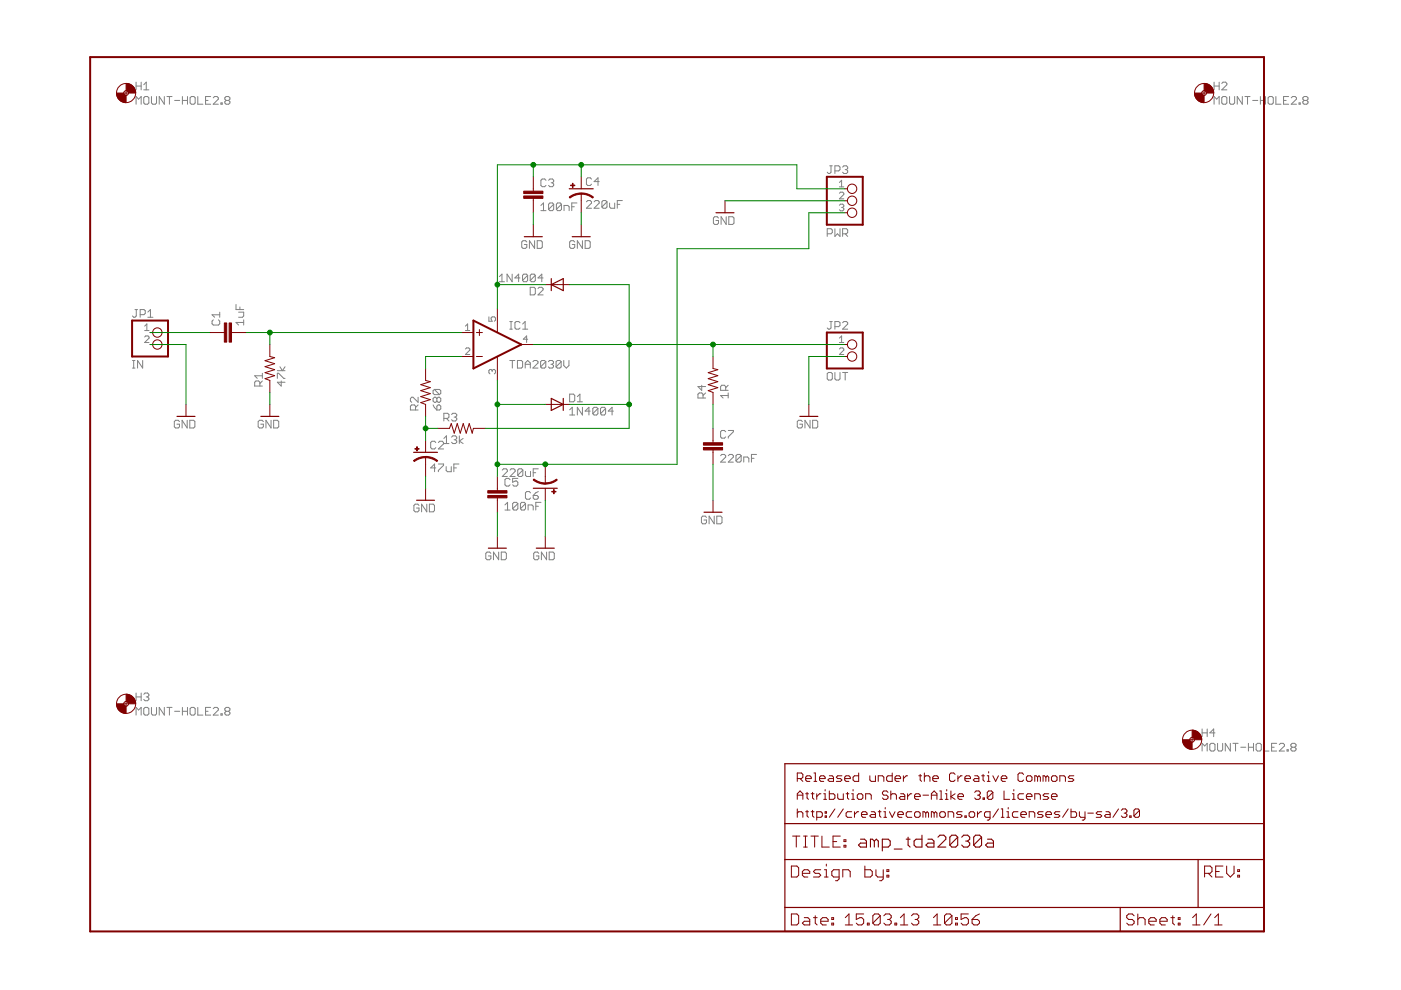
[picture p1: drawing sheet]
<?xml version="1.0" encoding="utf-8"?>
<!DOCTYPE eagle SYSTEM "eagle.dtd">
<!--
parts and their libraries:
SparkFun-Aesthetics: Licensing: CC v3.0 Share-Alike You are welcome to use this library for commercial purposes.
-->
<eagle version="6.4">
<drawing>
<settings>
<setting alwaysvectorfont="yes"/>
<setting verticaltext="up"/>
</settings>
<grid distance="0.1" unitdist="inch" unit="inch" style="lines" multiple="1" display="no" altdistance="0.01" altunitdist="inch" altunit="inch"/>
<schematic xreflabel="%F%N/%S.%C%R" xrefpart="/%S.%C%R">
<libraries>
<library name="SparkFun-Aesthetics">
<symbols>
<symbol name="LETTER_L">
<wire x1="0" y1="185.42" x2="248.92" y2="185.42" width="0.4064" layer="94"/>
<wire x1="248.92" y1="185.42" x2="248.92" y2="0" width="0.4064" layer="94"/>
<wire x1="0" y1="185.42" x2="0" y2="0" width="0.4064" layer="94"/>
<wire x1="0" y1="0" x2="248.92" y2="0" width="0.4064" layer="94"/>
</symbol>
<symbol name="DOCFIELD">
<wire x1="0" y1="0" x2="71.12" y2="0" width="0.254" layer="94"/>
<wire x1="101.6" y1="15.24" x2="87.63" y2="15.24" width="0.254" layer="94"/>
<wire x1="0" y1="0" x2="0" y2="5.08" width="0.254" layer="94"/>
<wire x1="0" y1="5.08" x2="71.12" y2="5.08" width="0.254" layer="94"/>
<wire x1="0" y1="5.08" x2="0" y2="15.24" width="0.254" layer="94"/>
<wire x1="101.6" y1="15.24" x2="101.6" y2="5.08" width="0.254" layer="94"/>
<wire x1="71.12" y1="5.08" x2="71.12" y2="0" width="0.254" layer="94"/>
<wire x1="71.12" y1="5.08" x2="87.63" y2="5.08" width="0.254" layer="94"/>
<wire x1="71.12" y1="0" x2="101.6" y2="0" width="0.254" layer="94"/>
<wire x1="87.63" y1="15.24" x2="87.63" y2="5.08" width="0.254" layer="94"/>
<wire x1="87.63" y1="15.24" x2="0" y2="15.24" width="0.254" layer="94"/>
<wire x1="87.63" y1="5.08" x2="101.6" y2="5.08" width="0.254" layer="94"/>
<wire x1="101.6" y1="5.08" x2="101.6" y2="0" width="0.254" layer="94"/>
<wire x1="0" y1="15.24" x2="0" y2="22.86" width="0.254" layer="94"/>
<wire x1="101.6" y1="35.56" x2="0" y2="35.56" width="0.254" layer="94"/>
<wire x1="101.6" y1="35.56" x2="101.6" y2="22.86" width="0.254" layer="94"/>
<wire x1="0" y1="22.86" x2="101.6" y2="22.86" width="0.254" layer="94"/>
<wire x1="0" y1="22.86" x2="0" y2="35.56" width="0.254" layer="94"/>
<wire x1="101.6" y1="22.86" x2="101.6" y2="15.24" width="0.254" layer="94"/>
<text x="1.27" y="1.27" size="2.54" layer="94" font="vector">Date:</text>
<text x="12.7" y="1.27" size="2.54" layer="94" font="vector">&gt;LAST_DATE_TIME</text>
<text x="72.39" y="1.27" size="2.54" layer="94" font="vector">Sheet:</text>
<text x="86.36" y="1.27" size="2.54" layer="94" font="vector">&gt;SHEET</text>
<text x="88.9" y="11.43" size="2.54" layer="94" font="vector">REV:</text>
<text x="1.524" y="17.78" size="2.54" layer="94" font="vector">TITLE:</text>
<text x="15.494" y="17.78" size="2.7432" layer="94" font="vector">&gt;DRAWING_NAME</text>
<text x="2.54" y="31.75" size="1.9304" layer="94">Released under the Creative Commons</text>
<text x="2.54" y="27.94" size="1.9304" layer="94">Attribution Share-Alike 3.0 License</text>
<text x="2.54" y="24.13" size="1.9304" layer="94">http://creativecommons.org/licenses/by-sa/3.0</text>
<text x="1.27" y="11.43" size="2.54" layer="94">Design by:</text>
</symbol>
<symbol name="DGND">
<wire x1="-1.905" y1="0" x2="1.905" y2="0" width="0.254" layer="94"/>
<text x="-2.54" y="-2.54" size="1.778" layer="96">&gt;VALUE</text>
<pin name="GND" x="0" y="2.54" visible="off" length="short" direction="sup" rot="R270"/>
</symbol>
</symbols>
<devicesets>
<deviceset name="FRAME-LETTER" prefix="FRAME">
<gates>
<gate name="G$1" symbol="LETTER_L" x="0" y="0"/>
<gate name="G$2" symbol="DOCFIELD" x="147.32" y="0" addlevel="must"/>
</gates>
<devices>
<device name="" package="CREATIVE_COMMONS">
<technologies>
<technology name=""/>
</technologies>
</device>
</devices>
</deviceset>
<deviceset name="GND" prefix="GND">
<gates>
<gate name="1" symbol="DGND" x="0" y="0"/>
</gates>
<devices>
<device name="">
<technologies>
<technology name=""/>
</technologies>
</device>
</devices>
</deviceset>
</devicesets>
</library>
<library name="linear">
<symbols>
<symbol name="OPAMP+GN">
<wire x1="-5.08" y1="5.08" x2="-5.08" y2="-5.08" width="0.4064" layer="94"/>
<wire x1="-5.08" y1="-5.08" x2="5.08" y2="0" width="0.4064" layer="94"/>
<wire x1="5.08" y1="0" x2="-5.08" y2="5.08" width="0.4064" layer="94"/>
<wire x1="-3.81" y1="3.175" x2="-3.81" y2="1.905" width="0.1524" layer="94"/>
<wire x1="-4.445" y1="2.54" x2="-3.175" y2="2.54" width="0.1524" layer="94"/>
<wire x1="-4.445" y1="-2.54" x2="-3.175" y2="-2.54" width="0.1524" layer="94"/>
<text x="2.54" y="3.175" size="1.778" layer="95">&gt;NAME</text>
<text x="2.54" y="-5.08" size="1.778" layer="96">&gt;VALUE</text>
<text x="1.27" y="3.175" size="0.8128" layer="93" rot="R90">V+</text>
<text x="1.27" y="-5.715" size="0.8128" layer="93" rot="R90">GND</text>
<pin name="-IN" x="-7.62" y="-2.54" visible="pad" length="short" direction="in"/>
<pin name="+IN" x="-7.62" y="2.54" visible="pad" length="short" direction="in"/>
<pin name="OUT" x="7.62" y="0" visible="pad" length="short" direction="out" rot="R180"/>
<pin name="V+" x="0" y="7.62" visible="pad" length="middle" direction="pwr" rot="R270"/>
<pin name="GND" x="0" y="-7.62" visible="pad" length="middle" direction="pwr" rot="R90"/>
</symbol>
</symbols>
<devicesets>
<deviceset name="TDA2030" prefix="IC">
<gates>
<gate name="A" symbol="OPAMP+GN" x="5.08" y="0"/>
</gates>
<devices>
<device name="V" package="CB360">
<connects>
<connect gate="A" pin="+IN" pad="1"/>
<connect gate="A" pin="-IN" pad="2"/>
<connect gate="A" pin="GND" pad="3"/>
<connect gate="A" pin="OUT" pad="4"/>
<connect gate="A" pin="V+" pad="5"/>
</connects>
<technologies>
<technology name=""/>
</technologies>
</device>
</devices>
</deviceset>
</devicesets>
</library>
<library name="SparkFun-Capacitors">
<symbols>
<symbol name="CAP">
<wire x1="0" y1="2.54" x2="0" y2="2.032" width="0.1524" layer="94"/>
<wire x1="0" y1="0" x2="0" y2="0.508" width="0.1524" layer="94"/>
<text x="1.524" y="2.921" size="1.778" layer="95">&gt;NAME</text>
<text x="1.524" y="-2.159" size="1.778" layer="96">&gt;VALUE</text>
<rectangle x1="-2.032" y1="0.508" x2="2.032" y2="1.016" layer="94"/>
<rectangle x1="-2.032" y1="1.524" x2="2.032" y2="2.032" layer="94"/>
<pin name="1" x="0" y="5.08" visible="off" length="short" direction="pas" swaplevel="1" rot="R270"/>
<pin name="2" x="0" y="-2.54" visible="off" length="short" direction="pas" swaplevel="1" rot="R90"/>
</symbol>
<symbol name="CAP_POL">
<wire x1="-2.54" y1="0" x2="2.54" y2="0" width="0.254" layer="94"/>
<wire x1="0" y1="-1.016" x2="0" y2="-2.54" width="0.1524" layer="94"/>
<wire x1="0" y1="-1" x2="2.4892" y2="-1.8542" width="0.254" layer="94" curve="-37.878202" cap="flat"/>
<wire x1="-2.4669" y1="-1.8504" x2="0" y2="-1.0161" width="0.254" layer="94" curve="-37.376341" cap="flat"/>
<text x="1.016" y="0.635" size="1.778" layer="95">&gt;NAME</text>
<text x="1.016" y="-4.191" size="1.778" layer="96">&gt;VALUE</text>
<rectangle x1="-2.253" y1="0.668" x2="-1.364" y2="0.795" layer="94"/>
<rectangle x1="-1.872" y1="0.287" x2="-1.745" y2="1.176" layer="94"/>
<pin name="+" x="0" y="2.54" visible="off" length="short" direction="pas" swaplevel="1" rot="R270"/>
<pin name="-" x="0" y="-5.08" visible="off" length="short" direction="pas" swaplevel="1" rot="R90"/>
</symbol>
</symbols>
<devicesets>
<deviceset name="CAP" prefix="C" uservalue="yes">
<gates>
<gate name="G$1" symbol="CAP" x="0" y="0"/>
</gates>
<devices>
<device name="PTH" package="CAP-PTH-SMALL">
<connects>
<connect gate="G$1" pin="1" pad="1"/>
<connect gate="G$1" pin="2" pad="2"/>
</connects>
<technologies>
<technology name=""/>
</technologies>
</device>
<device name="PTH2" package="CAP-PTH-SMALL2">
<connects>
<connect gate="G$1" pin="1" pad="1"/>
<connect gate="G$1" pin="2" pad="2"/>
</connects>
<technologies>
<technology name=""/>
</technologies>
</device>
<device name="0805" package="0805">
<connects>
<connect gate="G$1" pin="1" pad="1"/>
<connect gate="G$1" pin="2" pad="2"/>
</connects>
<technologies>
<technology name=""/>
</technologies>
</device>
<device name="PTH3" package="CAP-PTH-LARGE">
<connects>
<connect gate="G$1" pin="1" pad="1"/>
<connect gate="G$1" pin="2" pad="2"/>
</connects>
<technologies>
<technology name=""/>
</technologies>
</device>
<device name="SMD" package="GRM43D">
<connects>
<connect gate="G$1" pin="1" pad="A"/>
<connect gate="G$1" pin="2" pad="C"/>
</connects>
<technologies>
<technology name=""/>
</technologies>
</device>
<device name="0603-CAP" package="0603-CAP">
<connects>
<connect gate="G$1" pin="1" pad="1"/>
<connect gate="G$1" pin="2" pad="2"/>
</connects>
<technologies>
<technology name=""/>
</technologies>
</device>
<device name="0402-CAP" package="0402-CAP">
<connects>
<connect gate="G$1" pin="1" pad="1"/>
<connect gate="G$1" pin="2" pad="2"/>
</connects>
<technologies>
<technology name=""/>
</technologies>
</device>
<device name="PTH1" package="CAP-PTH-5MM">
<connects>
<connect gate="G$1" pin="1" pad="1"/>
<connect gate="G$1" pin="2" pad="2"/>
</connects>
<technologies>
<technology name=""/>
</technologies>
</device>
<device name="_" package="AXIAL-5MM">
<connects>
<connect gate="G$1" pin="1" pad="P$1"/>
<connect gate="G$1" pin="2" pad="P$2"/>
</connects>
<technologies>
<technology name=""/>
</technologies>
</device>
<device name="1210" package="1210">
<connects>
<connect gate="G$1" pin="1" pad="1"/>
<connect gate="G$1" pin="2" pad="2"/>
</connects>
<technologies>
<technology name=""/>
</technologies>
</device>
<device name="1206" package="1206">
<connects>
<connect gate="G$1" pin="1" pad="1"/>
<connect gate="G$1" pin="2" pad="2"/>
</connects>
<technologies>
<technology name=""/>
</technologies>
</device>
<device name="ASMD" package="CTZ3">
<connects>
<connect gate="G$1" pin="1" pad="+"/>
<connect gate="G$1" pin="2" pad="-"/>
</connects>
<technologies>
<technology name=""/>
</technologies>
</device>
<device name="KIT" package="CAP-PTH-SMALL-KIT">
<connects>
<connect gate="G$1" pin="1" pad="1"/>
<connect gate="G$1" pin="2" pad="2"/>
</connects>
<technologies>
<technology name=""/>
</technologies>
</device>
<device name="EZ" package="CAP-PTH-SMALLEZ">
<connects>
<connect gate="G$1" pin="1" pad="1"/>
<connect gate="G$1" pin="2" pad="2"/>
</connects>
<technologies>
<technology name=""/>
</technologies>
</device>
</devices>
</deviceset>
<deviceset name="CAP_POL" prefix="C" uservalue="yes">
<gates>
<gate name="G$1" symbol="CAP_POL" x="0" y="0"/>
</gates>
<devices>
<device name="1206" package="EIA3216">
<connects>
<connect gate="G$1" pin="+" pad="A"/>
<connect gate="G$1" pin="-" pad="C"/>
</connects>
<technologies>
<technology name=""/>
</technologies>
</device>
<device name="3528" package="EIA3528">
<connects>
<connect gate="G$1" pin="+" pad="A"/>
<connect gate="G$1" pin="-" pad="C"/>
</connects>
<technologies>
<technology name=""/>
</technologies>
</device>
<device name="PTH1" package="CPOL-RADIAL-100UF-25V">
<connects>
<connect gate="G$1" pin="+" pad="1"/>
<connect gate="G$1" pin="-" pad="2"/>
</connects>
<technologies>
<technology name=""/>
</technologies>
</device>
<device name="PTH2" package="CPOL-RADIAL-10UF-25V">
<connects>
<connect gate="G$1" pin="+" pad="1"/>
<connect gate="G$1" pin="-" pad="2"/>
</connects>
<technologies>
<technology name=""/>
</technologies>
</device>
<device name="7343" package="EIA7343">
<connects>
<connect gate="G$1" pin="+" pad="A"/>
<connect gate="G$1" pin="-" pad="C"/>
</connects>
<technologies>
<technology name=""/>
</technologies>
</device>
<device name="G" package="PANASONIC_G">
<connects>
<connect gate="G$1" pin="+" pad="+"/>
<connect gate="G$1" pin="-" pad="-"/>
</connects>
<technologies>
<technology name=""/>
</technologies>
</device>
<device name="E" package="PANASONIC_E">
<connects>
<connect gate="G$1" pin="+" pad="+"/>
<connect gate="G$1" pin="-" pad="-"/>
</connects>
<technologies>
<technology name=""/>
</technologies>
</device>
<device name="C" package="PANASONIC_C">
<connects>
<connect gate="G$1" pin="+" pad="+"/>
<connect gate="G$1" pin="-" pad="-"/>
</connects>
<technologies>
<technology name=""/>
</technologies>
</device>
<device name="F80" package="NIPPON_F80">
<connects>
<connect gate="G$1" pin="+" pad="+"/>
<connect gate="G$1" pin="-" pad="-"/>
</connects>
<technologies>
<technology name=""/>
</technologies>
</device>
<device name="D" package="PANASONIC_D">
<connects>
<connect gate="G$1" pin="+" pad="+"/>
<connect gate="G$1" pin="-" pad="-"/>
</connects>
<technologies>
<technology name=""/>
</technologies>
</device>
<device name="PTH3" package="CPOL-RADIAL-1000UF-63V">
<connects>
<connect gate="G$1" pin="+" pad="1"/>
<connect gate="G$1" pin="-" pad="2"/>
</connects>
<technologies>
<technology name=""/>
</technologies>
</device>
<device name="PTH4" package="CPOL-RADIAL-1000UF-25V">
<connects>
<connect gate="G$1" pin="+" pad="1"/>
<connect gate="G$1" pin="-" pad="2"/>
</connects>
<technologies>
<technology name=""/>
</technologies>
</device>
<device name="SMD" package="VISHAY_C">
<connects>
<connect gate="G$1" pin="+" pad="+"/>
<connect gate="G$1" pin="-" pad="-"/>
</connects>
<technologies>
<technology name=""/>
</technologies>
</device>
<device name="H13" package="PANASONIC_H13">
<connects>
<connect gate="G$1" pin="+" pad="+"/>
<connect gate="G$1" pin="-" pad="-"/>
</connects>
<technologies>
<technology name=""/>
</technologies>
</device>
<device name="6032" package="EIA6032">
<connects>
<connect gate="G$1" pin="+" pad="P$1"/>
<connect gate="G$1" pin="-" pad="P$2"/>
</connects>
<technologies>
<technology name=""/>
</technologies>
</device>
<device name="EN_J2" package="EN_J2">
<connects>
<connect gate="G$1" pin="+" pad="+"/>
<connect gate="G$1" pin="-" pad="-"/>
</connects>
<technologies>
<technology name=""/>
</technologies>
</device>
<device name="3528-KIT" package="EIA3528-KIT">
<connects>
<connect gate="G$1" pin="+" pad="A"/>
<connect gate="G$1" pin="-" pad="C"/>
</connects>
<technologies>
<technology name=""/>
</technologies>
</device>
<device name="1206-KIT" package="EIA3216-KIT">
<connects>
<connect gate="G$1" pin="+" pad="A"/>
<connect gate="G$1" pin="-" pad="C"/>
</connects>
<technologies>
<technology name=""/>
</technologies>
</device>
</devices>
</deviceset>
</devicesets>
</library>
<library name="adafruit">
<symbols>
<symbol name="D">
<wire x1="-1.27" y1="-1.27" x2="1.27" y2="0" width="0.254" layer="94"/>
<wire x1="1.27" y1="0" x2="-1.27" y2="1.27" width="0.254" layer="94"/>
<wire x1="1.27" y1="1.27" x2="1.27" y2="0" width="0.254" layer="94"/>
<wire x1="-1.27" y1="1.27" x2="-1.27" y2="-1.27" width="0.254" layer="94"/>
<wire x1="1.27" y1="0" x2="1.27" y2="-1.27" width="0.254" layer="94"/>
<text x="2.54" y="0.4826" size="1.778" layer="95">&gt;NAME</text>
<text x="2.54" y="-2.3114" size="1.778" layer="96">&gt;VALUE</text>
<pin name="A" x="-2.54" y="0" visible="off" length="short" direction="pas"/>
<pin name="C" x="2.54" y="0" visible="off" length="short" direction="pas" rot="R180"/>
</symbol>
</symbols>
<devicesets>
<deviceset name="1N4004" prefix="D">
<gates>
<gate name="1" symbol="D" x="0" y="0"/>
</gates>
<devices>
<device name="" package="DO41-10">
<connects>
<connect gate="1" pin="A" pad="A"/>
<connect gate="1" pin="C" pad="C"/>
</connects>
<technologies>
<technology name=""/>
</technologies>
</device>
</devices>
</deviceset>
</devicesets>
</library>
<library name="SparkFun-Passives">
<symbols>
<symbol name="RESISTOR">
<wire x1="-2.54" y1="0" x2="-2.159" y2="1.016" width="0.1524" layer="94"/>
<wire x1="-2.159" y1="1.016" x2="-1.524" y2="-1.016" width="0.1524" layer="94"/>
<wire x1="-1.524" y1="-1.016" x2="-0.889" y2="1.016" width="0.1524" layer="94"/>
<wire x1="-0.889" y1="1.016" x2="-0.254" y2="-1.016" width="0.1524" layer="94"/>
<wire x1="-0.254" y1="-1.016" x2="0.381" y2="1.016" width="0.1524" layer="94"/>
<wire x1="0.381" y1="1.016" x2="1.016" y2="-1.016" width="0.1524" layer="94"/>
<wire x1="1.016" y1="-1.016" x2="1.651" y2="1.016" width="0.1524" layer="94"/>
<wire x1="1.651" y1="1.016" x2="2.286" y2="-1.016" width="0.1524" layer="94"/>
<wire x1="2.286" y1="-1.016" x2="2.54" y2="0" width="0.1524" layer="94"/>
<text x="-3.81" y="1.4986" size="1.778" layer="95">&gt;NAME</text>
<text x="-3.81" y="-3.302" size="1.778" layer="96">&gt;VALUE</text>
<pin name="2" x="5.08" y="0" visible="off" length="short" direction="pas" swaplevel="1" rot="R180"/>
<pin name="1" x="-5.08" y="0" visible="off" length="short" direction="pas" swaplevel="1"/>
</symbol>
<symbol name="CAP">
<wire x1="0" y1="2.54" x2="0" y2="2.032" width="0.1524" layer="94"/>
<wire x1="0" y1="0" x2="0" y2="0.508" width="0.1524" layer="94"/>
<text x="1.524" y="2.921" size="1.778" layer="95">&gt;NAME</text>
<text x="1.524" y="-2.159" size="1.778" layer="96">&gt;VALUE</text>
<rectangle x1="-2.032" y1="0.508" x2="2.032" y2="1.016" layer="94"/>
<rectangle x1="-2.032" y1="1.524" x2="2.032" y2="2.032" layer="94"/>
<pin name="1" x="0" y="5.08" visible="off" length="short" direction="pas" swaplevel="1" rot="R270"/>
<pin name="2" x="0" y="-2.54" visible="off" length="short" direction="pas" swaplevel="1" rot="R90"/>
</symbol>
</symbols>
<devicesets>
<deviceset name="RESISTOR" prefix="R" uservalue="yes">
<gates>
<gate name="G$1" symbol="RESISTOR" x="0" y="0"/>
</gates>
<devices>
<device name="1206" package="1206">
<connects>
<connect gate="G$1" pin="1" pad="1"/>
<connect gate="G$1" pin="2" pad="2"/>
</connects>
<technologies>
<technology name=""/>
</technologies>
</device>
<device name="AXIAL-0.3" package="AXIAL-0.3">
<connects>
<connect gate="G$1" pin="1" pad="P$1"/>
<connect gate="G$1" pin="2" pad="P$2"/>
</connects>
<technologies>
<technology name=""/>
</technologies>
</device>
<device name="2010" package="R2010">
<connects>
<connect gate="G$1" pin="1" pad="1"/>
<connect gate="G$1" pin="2" pad="2"/>
</connects>
<technologies>
<technology name=""/>
</technologies>
</device>
<device name="0805-RES" package="0805">
<connects>
<connect gate="G$1" pin="1" pad="1"/>
<connect gate="G$1" pin="2" pad="2"/>
</connects>
<technologies>
<technology name=""/>
</technologies>
</device>
<device name="0603-RES" package="0603-RES">
<connects>
<connect gate="G$1" pin="1" pad="1"/>
<connect gate="G$1" pin="2" pad="2"/>
</connects>
<technologies>
<technology name=""/>
</technologies>
</device>
<device name="0402-RES" package="0402-RES">
<connects>
<connect gate="G$1" pin="1" pad="1"/>
<connect gate="G$1" pin="2" pad="2"/>
</connects>
<technologies>
<technology name=""/>
</technologies>
</device>
<device name="PTH-1/6W" package="1/6W-RES">
<connects>
<connect gate="G$1" pin="1" pad="1"/>
<connect gate="G$1" pin="2" pad="2"/>
</connects>
<technologies>
<technology name=""/>
</technologies>
</device>
<device name="2512" package="R2512">
<connects>
<connect gate="G$1" pin="1" pad="1"/>
<connect gate="G$1" pin="2" pad="2"/>
</connects>
<technologies>
<technology name=""/>
</technologies>
</device>
<device name="PTH-1/4W" package="AXIAL-0.4">
<connects>
<connect gate="G$1" pin="1" pad="P$1"/>
<connect gate="G$1" pin="2" pad="P$2"/>
</connects>
<technologies>
<technology name=""/>
</technologies>
</device>
<device name="PTH-1/2W" package="AXIAL-0.5">
<connects>
<connect gate="G$1" pin="1" pad="P$1"/>
<connect gate="G$1" pin="2" pad="P$2"/>
</connects>
<technologies>
<technology name=""/>
</technologies>
</device>
<device name="PTH-1W" package="AXIAL-0.6">
<connects>
<connect gate="G$1" pin="1" pad="P$1"/>
<connect gate="G$1" pin="2" pad="P$2"/>
</connects>
<technologies>
<technology name=""/>
</technologies>
</device>
<device name="PTH-2W" package="AXIAL-0.8">
<connects>
<connect gate="G$1" pin="1" pad="P$1"/>
<connect gate="G$1" pin="2" pad="P$2"/>
</connects>
<technologies>
<technology name=""/>
</technologies>
</device>
<device name="KIT" package="AXIAL-0.3-KIT">
<connects>
<connect gate="G$1" pin="1" pad="P$1"/>
<connect gate="G$1" pin="2" pad="P$2"/>
</connects>
<technologies>
<technology name=""/>
</technologies>
</device>
<device name="EZ" package="AXIAL-0.3EZ">
<connects>
<connect gate="G$1" pin="1" pad="P$1"/>
<connect gate="G$1" pin="2" pad="P$2"/>
</connects>
<technologies>
<technology name=""/>
</technologies>
</device>
</devices>
</deviceset>
<deviceset name="CAP" prefix="C" uservalue="yes">
<gates>
<gate name="G$1" symbol="CAP" x="0" y="0"/>
</gates>
<devices>
<device name="PTH" package="CAP-PTH-SMALL">
<connects>
<connect gate="G$1" pin="1" pad="1"/>
<connect gate="G$1" pin="2" pad="2"/>
</connects>
<technologies>
<technology name=""/>
</technologies>
</device>
<device name="PTH2" package="CAP-PTH-SMALL2">
<connects>
<connect gate="G$1" pin="1" pad="1"/>
<connect gate="G$1" pin="2" pad="2"/>
</connects>
<technologies>
<technology name=""/>
</technologies>
</device>
<device name="0805" package="0805">
<connects>
<connect gate="G$1" pin="1" pad="1"/>
<connect gate="G$1" pin="2" pad="2"/>
</connects>
<technologies>
<technology name=""/>
</technologies>
</device>
<device name="PTH3" package="CAP-PTH-LARGE">
<connects>
<connect gate="G$1" pin="1" pad="1"/>
<connect gate="G$1" pin="2" pad="2"/>
</connects>
<technologies>
<technology name=""/>
</technologies>
</device>
<device name="SMD" package="GRM43D">
<connects>
<connect gate="G$1" pin="1" pad="A"/>
<connect gate="G$1" pin="2" pad="C"/>
</connects>
<technologies>
<technology name=""/>
</technologies>
</device>
<device name="0603-CAP" package="0603-CAP">
<connects>
<connect gate="G$1" pin="1" pad="1"/>
<connect gate="G$1" pin="2" pad="2"/>
</connects>
<technologies>
<technology name=""/>
</technologies>
</device>
<device name="0402-CAP" package="0402-CAP">
<connects>
<connect gate="G$1" pin="1" pad="1"/>
<connect gate="G$1" pin="2" pad="2"/>
</connects>
<technologies>
<technology name=""/>
</technologies>
</device>
<device name="PTH1" package="CAP-PTH-5MM">
<connects>
<connect gate="G$1" pin="1" pad="1"/>
<connect gate="G$1" pin="2" pad="2"/>
</connects>
<technologies>
<technology name=""/>
</technologies>
</device>
<device name="_" package="AXIAL-5MM">
<connects>
<connect gate="G$1" pin="1" pad="P$1"/>
<connect gate="G$1" pin="2" pad="P$2"/>
</connects>
<technologies>
<technology name=""/>
</technologies>
</device>
<device name="1210" package="1210">
<connects>
<connect gate="G$1" pin="1" pad="1"/>
<connect gate="G$1" pin="2" pad="2"/>
</connects>
<technologies>
<technology name=""/>
</technologies>
</device>
<device name="1206" package="1206">
<connects>
<connect gate="G$1" pin="1" pad="1"/>
<connect gate="G$1" pin="2" pad="2"/>
</connects>
<technologies>
<technology name=""/>
</technologies>
</device>
<device name="ASMD" package="CTZ3">
<connects>
<connect gate="G$1" pin="1" pad="+"/>
<connect gate="G$1" pin="2" pad="-"/>
</connects>
<technologies>
<technology name=""/>
</technologies>
</device>
<device name="KIT" package="CAP-PTH-SMALL-KIT">
<connects>
<connect gate="G$1" pin="1" pad="1"/>
<connect gate="G$1" pin="2" pad="2"/>
</connects>
<technologies>
<technology name=""/>
</technologies>
</device>
<device name="EZ" package="CAP-PTH-SMALLEZ">
<connects>
<connect gate="G$1" pin="1" pad="1"/>
<connect gate="G$1" pin="2" pad="2"/>
</connects>
<technologies>
<technology name=""/>
</technologies>
</device>
</devices>
</deviceset>
</devicesets>
</library>
<library name="pinhead">
<symbols>
<symbol name="PINHD2">
<wire x1="-6.35" y1="-2.54" x2="1.27" y2="-2.54" width="0.4064" layer="94"/>
<wire x1="1.27" y1="-2.54" x2="1.27" y2="5.08" width="0.4064" layer="94"/>
<wire x1="1.27" y1="5.08" x2="-6.35" y2="5.08" width="0.4064" layer="94"/>
<wire x1="-6.35" y1="5.08" x2="-6.35" y2="-2.54" width="0.4064" layer="94"/>
<text x="-6.35" y="5.715" size="1.778" layer="95">&gt;NAME</text>
<text x="-6.35" y="-5.08" size="1.778" layer="96">&gt;VALUE</text>
<pin name="1" x="-2.54" y="2.54" visible="pad" length="short" direction="pas" function="dot"/>
<pin name="2" x="-2.54" y="0" visible="pad" length="short" direction="pas" function="dot"/>
</symbol>
<symbol name="PINHD3">
<wire x1="-6.35" y1="-5.08" x2="1.27" y2="-5.08" width="0.4064" layer="94"/>
<wire x1="1.27" y1="-5.08" x2="1.27" y2="5.08" width="0.4064" layer="94"/>
<wire x1="1.27" y1="5.08" x2="-6.35" y2="5.08" width="0.4064" layer="94"/>
<wire x1="-6.35" y1="5.08" x2="-6.35" y2="-5.08" width="0.4064" layer="94"/>
<text x="-6.35" y="5.715" size="1.778" layer="95">&gt;NAME</text>
<text x="-6.35" y="-7.62" size="1.778" layer="96">&gt;VALUE</text>
<pin name="1" x="-2.54" y="2.54" visible="pad" length="short" direction="pas" function="dot"/>
<pin name="2" x="-2.54" y="0" visible="pad" length="short" direction="pas" function="dot"/>
<pin name="3" x="-2.54" y="-2.54" visible="pad" length="short" direction="pas" function="dot"/>
</symbol>
</symbols>
<devicesets>
<deviceset name="PINHD-1X2" prefix="JP" uservalue="yes">
<gates>
<gate name="G$1" symbol="PINHD2" x="0" y="0"/>
</gates>
<devices>
<device name="" package="1X02">
<connects>
<connect gate="G$1" pin="1" pad="1"/>
<connect gate="G$1" pin="2" pad="2"/>
</connects>
<technologies>
<technology name=""/>
</technologies>
</device>
<device name="/90" package="1X02/90">
<connects>
<connect gate="G$1" pin="1" pad="1"/>
<connect gate="G$1" pin="2" pad="2"/>
</connects>
<technologies>
<technology name=""/>
</technologies>
</device>
</devices>
</deviceset>
<deviceset name="PINHD-1X3" prefix="JP" uservalue="yes">
<gates>
<gate name="A" symbol="PINHD3" x="0" y="0"/>
</gates>
<devices>
<device name="" package="1X03">
<connects>
<connect gate="A" pin="1" pad="1"/>
<connect gate="A" pin="2" pad="2"/>
<connect gate="A" pin="3" pad="3"/>
</connects>
<technologies>
<technology name=""/>
</technologies>
</device>
<device name="/90" package="1X03/90">
<connects>
<connect gate="A" pin="1" pad="1"/>
<connect gate="A" pin="2" pad="2"/>
<connect gate="A" pin="3" pad="3"/>
</connects>
<technologies>
<technology name=""/>
</technologies>
</device>
</devices>
</deviceset>
</devicesets>
</library>
<library name="holes">
<symbols>
<symbol name="MOUNT-HOLE">
<wire x1="0" y1="1.27" x2="1.27" y2="0" width="1.524" layer="94" curve="-90" cap="flat"/>
<wire x1="-1.27" y1="0" x2="0" y2="-1.27" width="1.524" layer="94" curve="90" cap="flat"/>
<wire x1="-0.508" y1="0" x2="0.508" y2="0" width="0.0508" layer="94"/>
<wire x1="0" y1="0.508" x2="0" y2="-0.508" width="0.0508" layer="94"/>
<circle x="0" y="0" radius="2.032" width="0.0508" layer="94"/>
<circle x="0" y="0" radius="0.508" width="0.0508" layer="94"/>
<text x="2.032" y="0.5842" size="1.778" layer="95">&gt;NAME</text>
<text x="2.032" y="-2.4638" size="1.778" layer="96">&gt;VALUE</text>
</symbol>
</symbols>
<devicesets>
<deviceset name="MOUNT-HOLE" prefix="H">
<gates>
<gate name="G$1" symbol="MOUNT-HOLE" x="0" y="0"/>
</gates>
<devices>
<device name="2.8" package="2,8">
<technologies>
<technology name=""/>
</technologies>
</device>
<device name="3.0" package="3,0">
<technologies>
<technology name=""/>
</technologies>
</device>
<device name="3.3" package="3,3">
<technologies>
<technology name=""/>
</technologies>
</device>
<device name="3.6" package="3,6">
<technologies>
<technology name=""/>
</technologies>
</device>
<device name="4.1" package="4,1">
<technologies>
<technology name=""/>
</technologies>
</device>
<device name="4.5" package="4,5">
<technologies>
<technology name=""/>
</technologies>
</device>
<device name="5.0" package="5,0">
<technologies>
<technology name=""/>
</technologies>
</device>
<device name="3.2" package="3,2">
<technologies>
<technology name=""/>
</technologies>
</device>
<device name="4.3" package="4,3">
<technologies>
<technology name=""/>
</technologies>
</device>
<device name="5.5" package="5,5">
<technologies>
<technology name=""/>
</technologies>
</device>
</devices>
</deviceset>
</devicesets>
</library>
</libraries>
<attributes>
</attributes>
<variantdefs>
</variantdefs>
<classes>
<class number="0" name="default" width="0" drill="0">
</class>
</classes>
<parts>
<part name="FRAME1" library="SparkFun-Aesthetics" deviceset="FRAME-LETTER" device=""/>
<part name="IC1" library="linear" deviceset="TDA2030" device="V"/>
<part name="C1" library="SparkFun-Capacitors" deviceset="CAP" device="PTH3" value="1uF"/>
<part name="C2" library="SparkFun-Capacitors" deviceset="CAP_POL" device="PTH1" value="47uF"/>
<part name="C3" library="SparkFun-Capacitors" deviceset="CAP" device="PTH1" value="100nF"/>
<part name="C4" library="SparkFun-Capacitors" deviceset="CAP_POL" device="PTH1" value="220uF"/>
<part name="C5" library="SparkFun-Capacitors" deviceset="CAP" device="PTH1" value="100nF"/>
<part name="C6" library="SparkFun-Capacitors" deviceset="CAP_POL" device="PTH1" value="220uF"/>
<part name="D1" library="adafruit" deviceset="1N4004" device=""/>
<part name="D2" library="adafruit" deviceset="1N4004" device=""/>
<part name="R1" library="SparkFun-Passives" deviceset="RESISTOR" device="PTH-1/4W" value="47k"/>
<part name="R2" library="SparkFun-Passives" deviceset="RESISTOR" device="PTH-1/4W" value="680"/>
<part name="R3" library="SparkFun-Passives" deviceset="RESISTOR" device="PTH-1/4W" value="13k"/>
<part name="R4" library="SparkFun-Passives" deviceset="RESISTOR" device="PTH-1/4W" value="1R"/>
<part name="C7" library="SparkFun-Passives" deviceset="CAP" device="PTH3" value="220nF"/>
<part name="JP1" library="pinhead" deviceset="PINHD-1X2" device="" value="IN"/>
<part name="JP2" library="pinhead" deviceset="PINHD-1X2" device="" value="OUT"/>
<part name="JP3" library="pinhead" deviceset="PINHD-1X3" device="" value="PWR"/>
<part name="GND1" library="SparkFun-Aesthetics" deviceset="GND" device=""/>
<part name="GND2" library="SparkFun-Aesthetics" deviceset="GND" device=""/>
<part name="GND3" library="SparkFun-Aesthetics" deviceset="GND" device=""/>
<part name="GND4" library="SparkFun-Aesthetics" deviceset="GND" device=""/>
<part name="GND5" library="SparkFun-Aesthetics" deviceset="GND" device=""/>
<part name="GND6" library="SparkFun-Aesthetics" deviceset="GND" device=""/>
<part name="GND7" library="SparkFun-Aesthetics" deviceset="GND" device=""/>
<part name="GND8" library="SparkFun-Aesthetics" deviceset="GND" device=""/>
<part name="GND9" library="SparkFun-Aesthetics" deviceset="GND" device=""/>
<part name="GND10" library="SparkFun-Aesthetics" deviceset="GND" device=""/>
<part name="H1" library="holes" deviceset="MOUNT-HOLE" device="2.8"/>
<part name="H2" library="holes" deviceset="MOUNT-HOLE" device="2.8"/>
<part name="H3" library="holes" deviceset="MOUNT-HOLE" device="2.8"/>
<part name="H4" library="holes" deviceset="MOUNT-HOLE" device="2.8"/>
</parts>
<sheets>
<sheet>
<plain>
</plain>
<instances>
<instance part="FRAME1" gate="G$1" x="0" y="0"/>
<instance part="FRAME1" gate="G$2" x="147.32" y="0"/>
<instance part="IC1" gate="A" x="86.36" y="124.46"/>
<instance part="C1" gate="G$1" x="30.48" y="127" rot="R90"/>
<instance part="C2" gate="G$1" x="71.12" y="101.6"/>
<instance part="C3" gate="G$1" x="93.98" y="154.94"/>
<instance part="C4" gate="G$1" x="104.14" y="157.48"/>
<instance part="C5" gate="G$1" x="86.36" y="91.44"/>
<instance part="C6" gate="G$1" x="96.52" y="93.98" rot="R180"/>
<instance part="D1" gate="1" x="99.06" y="111.76"/>
<instance part="D2" gate="1" x="99.06" y="137.16" rot="R180"/>
<instance part="R1" gate="G$1" x="38.1" y="119.38" rot="R90"/>
<instance part="R2" gate="G$1" x="71.12" y="114.3" rot="R90"/>
<instance part="R3" gate="G$1" x="78.74" y="106.68"/>
<instance part="R4" gate="G$1" x="132.08" y="116.84" rot="R90"/>
<instance part="C7" gate="G$1" x="132.08" y="101.6"/>
<instance part="JP1" gate="G$1" x="15.24" y="124.46"/>
<instance part="JP2" gate="G$1" x="162.56" y="121.92"/>
<instance part="JP3" gate="A" x="162.56" y="154.94"/>
<instance part="GND1" gate="1" x="38.1" y="109.22"/>
<instance part="GND2" gate="1" x="71.12" y="91.44"/>
<instance part="GND3" gate="1" x="86.36" y="81.28"/>
<instance part="GND4" gate="1" x="96.52" y="81.28"/>
<instance part="GND5" gate="1" x="93.98" y="147.32"/>
<instance part="GND6" gate="1" x="104.14" y="147.32"/>
<instance part="GND7" gate="1" x="152.4" y="109.22"/>
<instance part="GND8" gate="1" x="132.08" y="88.9"/>
<instance part="GND9" gate="1" x="20.32" y="109.22"/>
<instance part="GND10" gate="1" x="134.62" y="152.4"/>
<instance part="H1" gate="G$1" x="7.62" y="177.8"/>
<instance part="H2" gate="G$1" x="236.22" y="177.8"/>
<instance part="H3" gate="G$1" x="7.62" y="48.26"/>
<instance part="H4" gate="G$1" x="233.68" y="40.64"/>
</instances>
<busses>
</busses>
<nets>
<net name="N$1" class="0">
<segment>
<pinref part="JP1" gate="G$1" pin="1"/>
<pinref part="C1" gate="G$1" pin="1"/>
<wire x1="12.7" y1="127" x2="25.4" y2="127" width="0.2032" layer="91"/>
</segment>
</net>
<net name="N$2" class="0">
<segment>
<pinref part="C1" gate="G$1" pin="2"/>
<pinref part="IC1" gate="A" pin="+IN"/>
<wire x1="33.02" y1="127" x2="38.1" y2="127" width="0.2032" layer="91"/>
<pinref part="R1" gate="G$1" pin="2"/>
<wire x1="38.1" y1="127" x2="78.74" y2="127" width="0.2032" layer="91"/>
<wire x1="38.1" y1="124.46" x2="38.1" y2="127" width="0.2032" layer="91"/>
<junction x="38.1" y="127"/>
</segment>
</net>
<net name="GND" class="0">
<segment>
<pinref part="GND1" gate="1" pin="GND"/>
<pinref part="R1" gate="G$1" pin="1"/>
<wire x1="38.1" y1="111.76" x2="38.1" y2="114.3" width="0.2032" layer="91"/>
</segment>
<segment>
<pinref part="GND2" gate="1" pin="GND"/>
<pinref part="C2" gate="G$1" pin="-"/>
<wire x1="71.12" y1="93.98" x2="71.12" y2="96.52" width="0.2032" layer="91"/>
</segment>
<segment>
<pinref part="C5" gate="G$1" pin="2"/>
<pinref part="GND3" gate="1" pin="GND"/>
<wire x1="86.36" y1="88.9" x2="86.36" y2="83.82" width="0.2032" layer="91"/>
</segment>
<segment>
<pinref part="JP2" gate="G$1" pin="2"/>
<pinref part="GND7" gate="1" pin="GND"/>
<wire x1="160.02" y1="121.92" x2="152.4" y2="121.92" width="0.2032" layer="91"/>
<wire x1="152.4" y1="121.92" x2="152.4" y2="111.76" width="0.2032" layer="91"/>
</segment>
<segment>
<pinref part="C3" gate="G$1" pin="2"/>
<pinref part="GND5" gate="1" pin="GND"/>
<wire x1="93.98" y1="152.4" x2="93.98" y2="149.86" width="0.2032" layer="91"/>
</segment>
<segment>
<pinref part="C4" gate="G$1" pin="-"/>
<pinref part="GND6" gate="1" pin="GND"/>
<wire x1="104.14" y1="152.4" x2="104.14" y2="149.86" width="0.2032" layer="91"/>
</segment>
<segment>
<pinref part="C7" gate="G$1" pin="2"/>
<pinref part="GND8" gate="1" pin="GND"/>
<wire x1="132.08" y1="99.06" x2="132.08" y2="91.44" width="0.2032" layer="91"/>
</segment>
<segment>
<pinref part="C6" gate="G$1" pin="+"/>
<pinref part="GND4" gate="1" pin="GND"/>
<wire x1="96.52" y1="91.44" x2="96.52" y2="83.82" width="0.2032" layer="91"/>
</segment>
<segment>
<pinref part="JP1" gate="G$1" pin="2"/>
<pinref part="GND9" gate="1" pin="GND"/>
<wire x1="12.7" y1="124.46" x2="20.32" y2="124.46" width="0.2032" layer="91"/>
<wire x1="20.32" y1="124.46" x2="20.32" y2="111.76" width="0.2032" layer="91"/>
</segment>
<segment>
<pinref part="GND10" gate="1" pin="GND"/>
<pinref part="JP3" gate="A" pin="2"/>
<wire x1="134.62" y1="154.94" x2="160.02" y2="154.94" width="0.2032" layer="91"/>
</segment>
</net>
<net name="N$3" class="0">
<segment>
<pinref part="R2" gate="G$1" pin="2"/>
<wire x1="71.12" y1="119.38" x2="71.12" y2="121.92" width="0.2032" layer="91"/>
<pinref part="IC1" gate="A" pin="-IN"/>
<wire x1="71.12" y1="121.92" x2="78.74" y2="121.92" width="0.2032" layer="91"/>
</segment>
</net>
<net name="N$4" class="0">
<segment>
<pinref part="C2" gate="G$1" pin="+"/>
<pinref part="R2" gate="G$1" pin="1"/>
<wire x1="71.12" y1="104.14" x2="71.12" y2="106.68" width="0.2032" layer="91"/>
<pinref part="R3" gate="G$1" pin="1"/>
<wire x1="71.12" y1="106.68" x2="71.12" y2="109.22" width="0.2032" layer="91"/>
<wire x1="71.12" y1="106.68" x2="73.66" y2="106.68" width="0.2032" layer="91"/>
<junction x="71.12" y="106.68"/>
</segment>
</net>
<net name="N$5" class="0">
<segment>
<pinref part="IC1" gate="A" pin="GND"/>
<pinref part="C5" gate="G$1" pin="1"/>
<wire x1="86.36" y1="116.84" x2="86.36" y2="111.76" width="0.2032" layer="91"/>
<wire x1="86.36" y1="111.76" x2="86.36" y2="99.06" width="0.2032" layer="91"/>
<wire x1="86.36" y1="99.06" x2="86.36" y2="96.52" width="0.2032" layer="91"/>
<wire x1="86.36" y1="99.06" x2="96.52" y2="99.06" width="0.2032" layer="91"/>
<pinref part="D1" gate="1" pin="A"/>
<wire x1="86.36" y1="111.76" x2="96.52" y2="111.76" width="0.2032" layer="91"/>
<pinref part="C6" gate="G$1" pin="-"/>
<junction x="86.36" y="111.76"/>
<junction x="86.36" y="99.06"/>
<wire x1="96.52" y1="99.06" x2="124.46" y2="99.06" width="0.2032" layer="91"/>
<wire x1="124.46" y1="99.06" x2="124.46" y2="144.78" width="0.2032" layer="91"/>
<wire x1="124.46" y1="144.78" x2="152.4" y2="144.78" width="0.2032" layer="91"/>
<wire x1="152.4" y1="144.78" x2="152.4" y2="152.4" width="0.2032" layer="91"/>
<pinref part="JP3" gate="A" pin="3"/>
<wire x1="152.4" y1="152.4" x2="160.02" y2="152.4" width="0.2032" layer="91"/>
<junction x="96.52" y="99.06"/>
</segment>
</net>
<net name="N$6" class="0">
<segment>
<pinref part="IC1" gate="A" pin="OUT"/>
<pinref part="JP2" gate="G$1" pin="1"/>
<wire x1="93.98" y1="124.46" x2="114.3" y2="124.46" width="0.2032" layer="91"/>
<pinref part="D1" gate="1" pin="C"/>
<wire x1="114.3" y1="124.46" x2="132.08" y2="124.46" width="0.2032" layer="91"/>
<wire x1="132.08" y1="124.46" x2="160.02" y2="124.46" width="0.2032" layer="91"/>
<wire x1="101.6" y1="111.76" x2="114.3" y2="111.76" width="0.2032" layer="91"/>
<wire x1="114.3" y1="111.76" x2="114.3" y2="124.46" width="0.2032" layer="91"/>
<pinref part="R4" gate="G$1" pin="2"/>
<wire x1="132.08" y1="124.46" x2="132.08" y2="121.92" width="0.2032" layer="91"/>
<pinref part="D2" gate="1" pin="A"/>
<wire x1="101.6" y1="137.16" x2="114.3" y2="137.16" width="0.2032" layer="91"/>
<wire x1="114.3" y1="137.16" x2="114.3" y2="124.46" width="0.2032" layer="91"/>
<pinref part="R3" gate="G$1" pin="2"/>
<wire x1="83.82" y1="106.68" x2="114.3" y2="106.68" width="0.2032" layer="91"/>
<wire x1="114.3" y1="106.68" x2="114.3" y2="111.76" width="0.2032" layer="91"/>
<junction x="114.3" y="111.76"/>
<junction x="114.3" y="124.46"/>
<junction x="132.08" y="124.46"/>
</segment>
</net>
<net name="N$7" class="0">
<segment>
<pinref part="R4" gate="G$1" pin="1"/>
<pinref part="C7" gate="G$1" pin="1"/>
<wire x1="132.08" y1="111.76" x2="132.08" y2="106.68" width="0.2032" layer="91"/>
</segment>
</net>
<net name="N$8" class="0">
<segment>
<pinref part="IC1" gate="A" pin="V+"/>
<wire x1="86.36" y1="132.08" x2="86.36" y2="137.16" width="0.2032" layer="91"/>
<pinref part="C4" gate="G$1" pin="+"/>
<wire x1="86.36" y1="137.16" x2="86.36" y2="162.56" width="0.2032" layer="91"/>
<wire x1="86.36" y1="162.56" x2="93.98" y2="162.56" width="0.2032" layer="91"/>
<wire x1="93.98" y1="162.56" x2="104.14" y2="162.56" width="0.2032" layer="91"/>
<wire x1="104.14" y1="162.56" x2="104.14" y2="160.02" width="0.2032" layer="91"/>
<pinref part="C3" gate="G$1" pin="1"/>
<wire x1="93.98" y1="160.02" x2="93.98" y2="162.56" width="0.2032" layer="91"/>
<pinref part="D2" gate="1" pin="C"/>
<wire x1="86.36" y1="137.16" x2="96.52" y2="137.16" width="0.2032" layer="91"/>
<junction x="86.36" y="137.16"/>
<junction x="93.98" y="162.56"/>
<wire x1="104.14" y1="162.56" x2="149.86" y2="162.56" width="0.2032" layer="91"/>
<wire x1="149.86" y1="162.56" x2="149.86" y2="157.48" width="0.2032" layer="91"/>
<pinref part="JP3" gate="A" pin="1"/>
<wire x1="149.86" y1="157.48" x2="160.02" y2="157.48" width="0.2032" layer="91"/>
<junction x="104.14" y="162.56"/>
</segment>
</net>
</nets>
</sheet>
</sheets>
<errors>
<approved hash="104,1,86.36,132.08,IC1,V+,N$8,,,"/>
<approved hash="104,1,86.36,116.84,IC1,GND,N$5,,,"/>
</errors>
</schematic>
</drawing>
</eagle>
